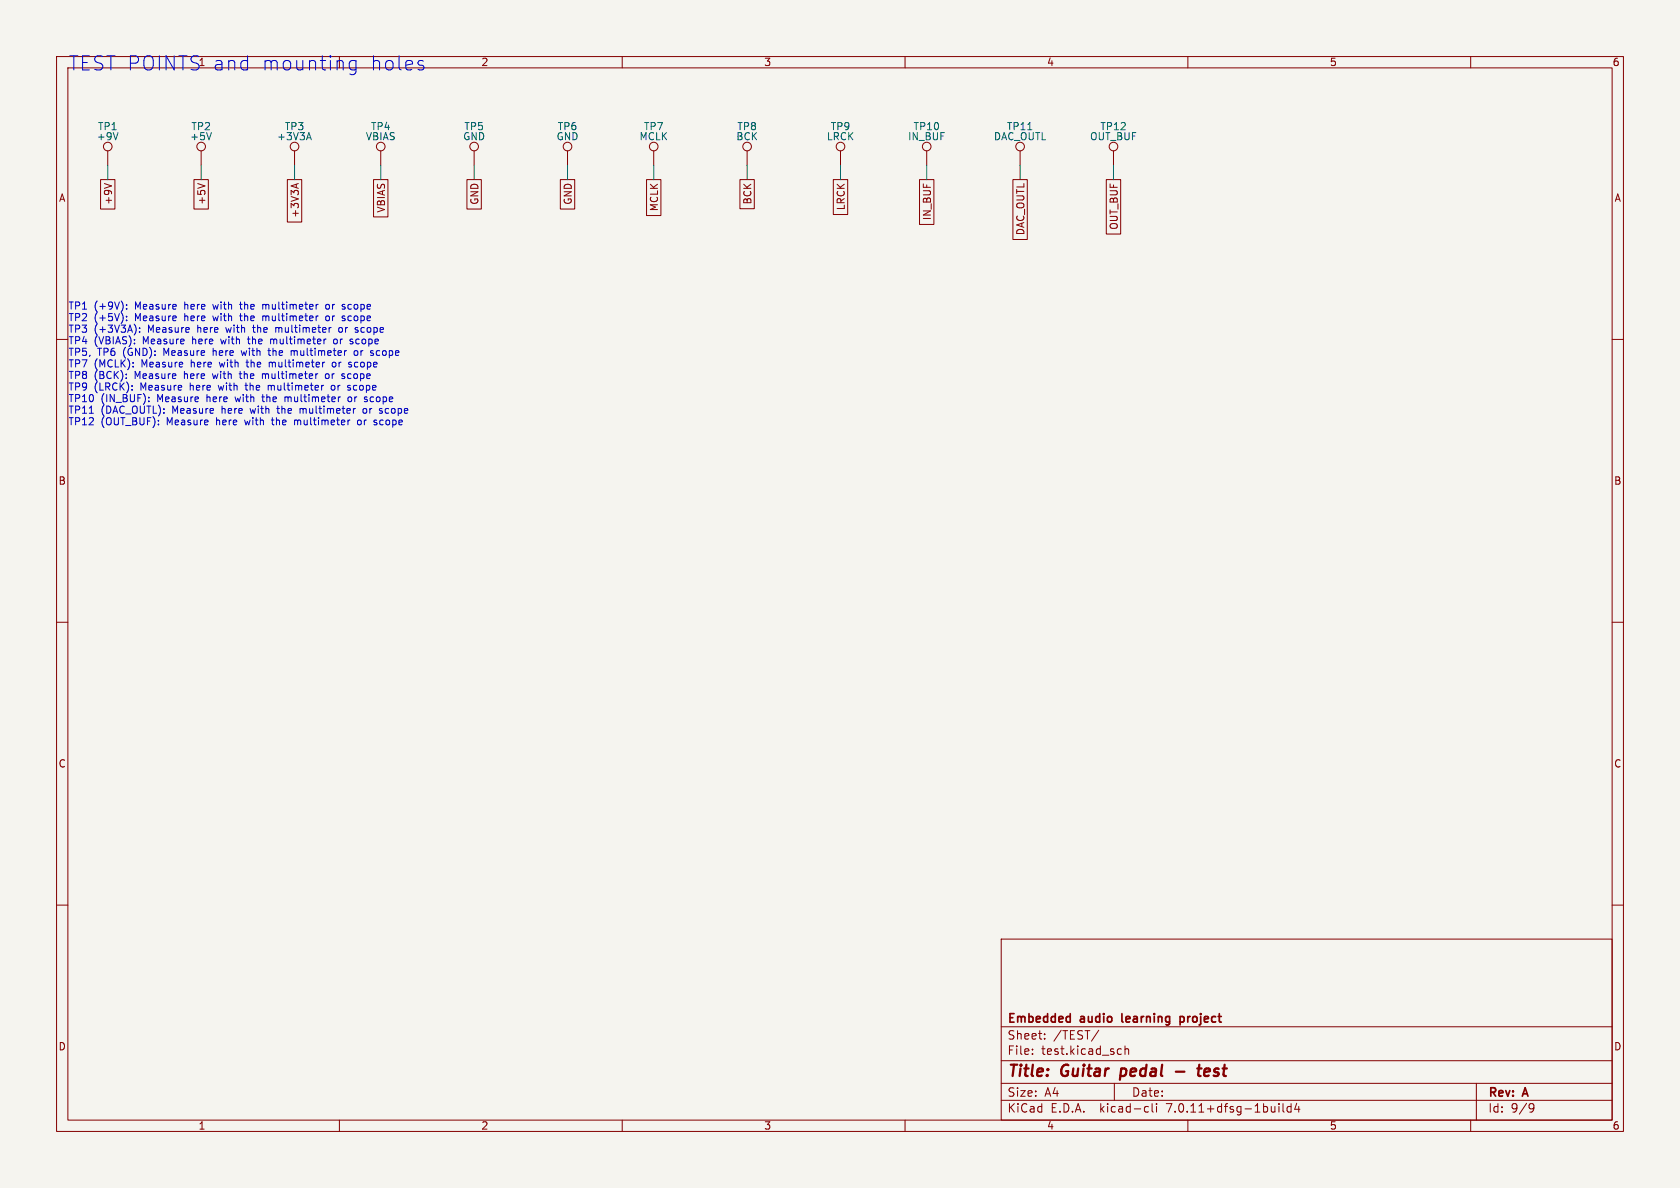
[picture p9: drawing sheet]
(kicad_sch
 (version 20230121)
 (generator eeschema)
 (paper "A4")
 (title_block
  (title "Guitar pedal - test")
  (company "Embedded audio learning project")
  (rev "A"))
 (lib_symbols
  (symbol "Connector:TestPoint"
   (pin_numbers hide)
   (pin_names
    (offset 0.762) hide) (in_bom yes) (on_board yes)
   (property "Reference" "TP" (at 0 6.858 0) (effects (font (size 1.27 1.27))))
   (property "Value" "TestPoint" (at 0 5.08 0) (effects (font (size 1.27 1.27))))
   (property "Footprint" "" (at 5.08 0 0) (effects (font (size 1.27 1.27)) hide))
   (property "Datasheet" "~" (at 5.08 0 0) (effects (font (size 1.27 1.27)) hide))
   (symbol "TestPoint_0_1"
    (circle (center 0 3.302) (radius 0.762) (stroke (width 0) (type default)) (fill (type none))))
   (symbol "TestPoint_1_1"
    (pin passive line (at 0 0 90) (length 2.54) (name "1" (effects (font (size 1.27 1.27)))) (number "1" (effects (font (size 1.27 1.27))))))))
 (text "TEST POINTS and mounting holes" (at 12 10 0) (effects (font (size 2.5 2.5)) (justify left top)))
 (symbol
  (lib_id "Connector:TestPoint") (at 19.05 29.21 0) (unit 1) (in_bom no) (on_board yes) (dnp no)
  (property "Reference" "TP1" (at 19.05 22.352 0) (effects (font (size 1.27 1.27))))
  (property "Value" "+9V" (at 19.05 24.13 0) (effects (font (size 1.27 1.27))))
  (property "Footprint" "TestPoint:TestPoint_THTPad_D2.0mm_Drill1.0mm" (at 19.05 29.21 0) (effects (font (size 1.27 1.27)) hide))
  (property "Datasheet" "~" (at 19.05 29.21 0) (effects (font (size 1.27 1.27)) hide))
  (property "MPN" "(no part - bare pad, probe here)" (at 19.05 29.21 0) (effects (font (size 1.27 1.27)) hide))
  (property "Description" "Measure here with the multimeter or scope" (at 19.05 29.21 0) (effects (font (size 1.27 1.27)) hide))
  (property "Assembly" "NONE" (at 19.05 29.21 0) (effects (font (size 1.27 1.27)) hide)) (pin "1"))
 (wire (pts (xy 19.05 29.21) (xy 19.05 31.75)) (stroke (width 0) (type default)))
 (global_label "+9V"
  (shape passive) (at 19.05 31.75 270) (fields_autoplaced) (effects (font (size 1.27 1.27)) (justify right))
  (property "Intersheetrefs" "${INTERSHEET_REFS}" (at 19.05 31.75 0) (effects (font (size 1 1)) hide)))
 (symbol
  (lib_id "Connector:TestPoint") (at 35.56 29.21 0) (unit 1) (in_bom no) (on_board yes) (dnp no)
  (property "Reference" "TP2" (at 35.56 22.352 0) (effects (font (size 1.27 1.27))))
  (property "Value" "+5V" (at 35.56 24.13 0) (effects (font (size 1.27 1.27))))
  (property "Footprint" "TestPoint:TestPoint_THTPad_D2.0mm_Drill1.0mm" (at 35.56 29.21 0) (effects (font (size 1.27 1.27)) hide))
  (property "Datasheet" "~" (at 35.56 29.21 0) (effects (font (size 1.27 1.27)) hide))
  (property "MPN" "(no part - bare pad, probe here)" (at 35.56 29.21 0) (effects (font (size 1.27 1.27)) hide))
  (property "Description" "Measure here with the multimeter or scope" (at 35.56 29.21 0) (effects (font (size 1.27 1.27)) hide))
  (property "Assembly" "NONE" (at 35.56 29.21 0) (effects (font (size 1.27 1.27)) hide)) (pin "1"))
 (wire (pts (xy 35.56 29.21) (xy 35.56 31.75)) (stroke (width 0) (type default)))
 (global_label "+5V"
  (shape passive) (at 35.56 31.75 270) (fields_autoplaced) (effects (font (size 1.27 1.27)) (justify right))
  (property "Intersheetrefs" "${INTERSHEET_REFS}" (at 35.56 31.75 0) (effects (font (size 1 1)) hide)))
 (symbol
  (lib_id "Connector:TestPoint") (at 52.07 29.21 0) (unit 1) (in_bom no) (on_board yes) (dnp no)
  (property "Reference" "TP3" (at 52.07 22.352 0) (effects (font (size 1.27 1.27))))
  (property "Value" "+3V3A" (at 52.07 24.13 0) (effects (font (size 1.27 1.27))))
  (property "Footprint" "TestPoint:TestPoint_THTPad_D2.0mm_Drill1.0mm" (at 52.07 29.21 0) (effects (font (size 1.27 1.27)) hide))
  (property "Datasheet" "~" (at 52.07 29.21 0) (effects (font (size 1.27 1.27)) hide))
  (property "MPN" "(no part - bare pad, probe here)" (at 52.07 29.21 0) (effects (font (size 1.27 1.27)) hide))
  (property "Description" "Measure here with the multimeter or scope" (at 52.07 29.21 0) (effects (font (size 1.27 1.27)) hide))
  (property "Assembly" "NONE" (at 52.07 29.21 0) (effects (font (size 1.27 1.27)) hide)) (pin "1"))
 (wire (pts (xy 52.07 29.21) (xy 52.07 31.75)) (stroke (width 0) (type default)))
 (global_label "+3V3A"
  (shape passive) (at 52.07 31.75 270) (fields_autoplaced) (effects (font (size 1.27 1.27)) (justify right))
  (property "Intersheetrefs" "${INTERSHEET_REFS}" (at 52.07 31.75 0) (effects (font (size 1 1)) hide)))
 (symbol
  (lib_id "Connector:TestPoint") (at 67.31 29.21 0) (unit 1) (in_bom no) (on_board yes) (dnp no)
  (property "Reference" "TP4" (at 67.31 22.352 0) (effects (font (size 1.27 1.27))))
  (property "Value" "VBIAS" (at 67.31 24.13 0) (effects (font (size 1.27 1.27))))
  (property "Footprint" "TestPoint:TestPoint_THTPad_D2.0mm_Drill1.0mm" (at 67.31 29.21 0) (effects (font (size 1.27 1.27)) hide))
  (property "Datasheet" "~" (at 67.31 29.21 0) (effects (font (size 1.27 1.27)) hide))
  (property "MPN" "(no part - bare pad, probe here)" (at 67.31 29.21 0) (effects (font (size 1.27 1.27)) hide))
  (property "Description" "Measure here with the multimeter or scope" (at 67.31 29.21 0) (effects (font (size 1.27 1.27)) hide))
  (property "Assembly" "NONE" (at 67.31 29.21 0) (effects (font (size 1.27 1.27)) hide)) (pin "1"))
 (wire (pts (xy 67.31 29.21) (xy 67.31 31.75)) (stroke (width 0) (type default)))
 (global_label "VBIAS"
  (shape passive) (at 67.31 31.75 270) (fields_autoplaced) (effects (font (size 1.27 1.27)) (justify right))
  (property "Intersheetrefs" "${INTERSHEET_REFS}" (at 67.31 31.75 0) (effects (font (size 1 1)) hide)))
 (symbol
  (lib_id "Connector:TestPoint") (at 83.82 29.21 0) (unit 1) (in_bom no) (on_board yes) (dnp no)
  (property "Reference" "TP5" (at 83.82 22.352 0) (effects (font (size 1.27 1.27))))
  (property "Value" "GND" (at 83.82 24.13 0) (effects (font (size 1.27 1.27))))
  (property "Footprint" "TestPoint:TestPoint_THTPad_D2.0mm_Drill1.0mm" (at 83.82 29.21 0) (effects (font (size 1.27 1.27)) hide))
  (property "Datasheet" "~" (at 83.82 29.21 0) (effects (font (size 1.27 1.27)) hide))
  (property "MPN" "(no part - bare pad, probe here)" (at 83.82 29.21 0) (effects (font (size 1.27 1.27)) hide))
  (property "Description" "Measure here with the multimeter or scope" (at 83.82 29.21 0) (effects (font (size 1.27 1.27)) hide))
  (property "Assembly" "NONE" (at 83.82 29.21 0) (effects (font (size 1.27 1.27)) hide)) (pin "1"))
 (wire (pts (xy 83.82 29.21) (xy 83.82 31.75)) (stroke (width 0) (type default)))
 (global_label "GND"
  (shape passive) (at 83.82 31.75 270) (fields_autoplaced) (effects (font (size 1.27 1.27)) (justify right))
  (property "Intersheetrefs" "${INTERSHEET_REFS}" (at 83.82 31.75 0) (effects (font (size 1 1)) hide)))
 (symbol
  (lib_id "Connector:TestPoint") (at 100.33 29.21 0) (unit 1) (in_bom no) (on_board yes) (dnp no)
  (property "Reference" "TP6" (at 100.33 22.352 0) (effects (font (size 1.27 1.27))))
  (property "Value" "GND" (at 100.33 24.13 0) (effects (font (size 1.27 1.27))))
  (property "Footprint" "TestPoint:TestPoint_THTPad_D2.0mm_Drill1.0mm" (at 100.33 29.21 0) (effects (font (size 1.27 1.27)) hide))
  (property "Datasheet" "~" (at 100.33 29.21 0) (effects (font (size 1.27 1.27)) hide))
  (property "MPN" "(no part - bare pad, probe here)" (at 100.33 29.21 0) (effects (font (size 1.27 1.27)) hide))
  (property "Description" "Measure here with the multimeter or scope" (at 100.33 29.21 0) (effects (font (size 1.27 1.27)) hide))
  (property "Assembly" "NONE" (at 100.33 29.21 0) (effects (font (size 1.27 1.27)) hide)) (pin "1"))
 (wire (pts (xy 100.33 29.21) (xy 100.33 31.75)) (stroke (width 0) (type default)))
 (global_label "GND"
  (shape passive) (at 100.33 31.75 270) (fields_autoplaced) (effects (font (size 1.27 1.27)) (justify right))
  (property "Intersheetrefs" "${INTERSHEET_REFS}" (at 100.33 31.75 0) (effects (font (size 1 1)) hide)))
 (symbol
  (lib_id "Connector:TestPoint") (at 115.57 29.21 0) (unit 1) (in_bom no) (on_board yes) (dnp no)
  (property "Reference" "TP7" (at 115.57 22.352 0) (effects (font (size 1.27 1.27))))
  (property "Value" "MCLK" (at 115.57 24.13 0) (effects (font (size 1.27 1.27))))
  (property "Footprint" "TestPoint:TestPoint_THTPad_D2.0mm_Drill1.0mm" (at 115.57 29.21 0) (effects (font (size 1.27 1.27)) hide))
  (property "Datasheet" "~" (at 115.57 29.21 0) (effects (font (size 1.27 1.27)) hide))
  (property "MPN" "(no part - bare pad, probe here)" (at 115.57 29.21 0) (effects (font (size 1.27 1.27)) hide))
  (property "Description" "Measure here with the multimeter or scope" (at 115.57 29.21 0) (effects (font (size 1.27 1.27)) hide))
  (property "Assembly" "NONE" (at 115.57 29.21 0) (effects (font (size 1.27 1.27)) hide)) (pin "1"))
 (wire (pts (xy 115.57 29.21) (xy 115.57 31.75)) (stroke (width 0) (type default)))
 (global_label "MCLK"
  (shape passive) (at 115.57 31.75 270) (fields_autoplaced) (effects (font (size 1.27 1.27)) (justify right))
  (property "Intersheetrefs" "${INTERSHEET_REFS}" (at 115.57 31.75 0) (effects (font (size 1 1)) hide)))
 (symbol
  (lib_id "Connector:TestPoint") (at 132.08 29.21 0) (unit 1) (in_bom no) (on_board yes) (dnp no)
  (property "Reference" "TP8" (at 132.08 22.352 0) (effects (font (size 1.27 1.27))))
  (property "Value" "BCK" (at 132.08 24.13 0) (effects (font (size 1.27 1.27))))
  (property "Footprint" "TestPoint:TestPoint_THTPad_D2.0mm_Drill1.0mm" (at 132.08 29.21 0) (effects (font (size 1.27 1.27)) hide))
  (property "Datasheet" "~" (at 132.08 29.21 0) (effects (font (size 1.27 1.27)) hide))
  (property "MPN" "(no part - bare pad, probe here)" (at 132.08 29.21 0) (effects (font (size 1.27 1.27)) hide))
  (property "Description" "Measure here with the multimeter or scope" (at 132.08 29.21 0) (effects (font (size 1.27 1.27)) hide))
  (property "Assembly" "NONE" (at 132.08 29.21 0) (effects (font (size 1.27 1.27)) hide)) (pin "1"))
 (wire (pts (xy 132.08 29.21) (xy 132.08 31.75)) (stroke (width 0) (type default)))
 (global_label "BCK"
  (shape passive) (at 132.08 31.75 270) (fields_autoplaced) (effects (font (size 1.27 1.27)) (justify right))
  (property "Intersheetrefs" "${INTERSHEET_REFS}" (at 132.08 31.75 0) (effects (font (size 1 1)) hide)))
 (symbol
  (lib_id "Connector:TestPoint") (at 148.59 29.21 0) (unit 1) (in_bom no) (on_board yes) (dnp no)
  (property "Reference" "TP9" (at 148.59 22.352 0) (effects (font (size 1.27 1.27))))
  (property "Value" "LRCK" (at 148.59 24.13 0) (effects (font (size 1.27 1.27))))
  (property "Footprint" "TestPoint:TestPoint_THTPad_D2.0mm_Drill1.0mm" (at 148.59 29.21 0) (effects (font (size 1.27 1.27)) hide))
  (property "Datasheet" "~" (at 148.59 29.21 0) (effects (font (size 1.27 1.27)) hide))
  (property "MPN" "(no part - bare pad, probe here)" (at 148.59 29.21 0) (effects (font (size 1.27 1.27)) hide))
  (property "Description" "Measure here with the multimeter or scope" (at 148.59 29.21 0) (effects (font (size 1.27 1.27)) hide))
  (property "Assembly" "NONE" (at 148.59 29.21 0) (effects (font (size 1.27 1.27)) hide)) (pin "1"))
 (wire (pts (xy 148.59 29.21) (xy 148.59 31.75)) (stroke (width 0) (type default)))
 (global_label "LRCK"
  (shape passive) (at 148.59 31.75 270) (fields_autoplaced) (effects (font (size 1.27 1.27)) (justify right))
  (property "Intersheetrefs" "${INTERSHEET_REFS}" (at 148.59 31.75 0) (effects (font (size 1 1)) hide)))
 (symbol
  (lib_id "Connector:TestPoint") (at 163.83 29.21 0) (unit 1) (in_bom no) (on_board yes) (dnp no)
  (property "Reference" "TP10" (at 163.83 22.352 0) (effects (font (size 1.27 1.27))))
  (property "Value" "IN_BUF" (at 163.83 24.13 0) (effects (font (size 1.27 1.27))))
  (property "Footprint" "TestPoint:TestPoint_THTPad_D2.0mm_Drill1.0mm" (at 163.83 29.21 0) (effects (font (size 1.27 1.27)) hide))
  (property "Datasheet" "~" (at 163.83 29.21 0) (effects (font (size 1.27 1.27)) hide))
  (property "MPN" "(no part - bare pad, probe here)" (at 163.83 29.21 0) (effects (font (size 1.27 1.27)) hide))
  (property "Description" "Measure here with the multimeter or scope" (at 163.83 29.21 0) (effects (font (size 1.27 1.27)) hide))
  (property "Assembly" "NONE" (at 163.83 29.21 0) (effects (font (size 1.27 1.27)) hide)) (pin "1"))
 (wire (pts (xy 163.83 29.21) (xy 163.83 31.75)) (stroke (width 0) (type default)))
 (global_label "IN_BUF"
  (shape passive) (at 163.83 31.75 270) (fields_autoplaced) (effects (font (size 1.27 1.27)) (justify right))
  (property "Intersheetrefs" "${INTERSHEET_REFS}" (at 163.83 31.75 0) (effects (font (size 1 1)) hide)))
 (symbol
  (lib_id "Connector:TestPoint") (at 180.34 29.21 0) (unit 1) (in_bom no) (on_board yes) (dnp no)
  (property "Reference" "TP11" (at 180.34 22.352 0) (effects (font (size 1.27 1.27))))
  (property "Value" "DAC_OUTL" (at 180.34 24.13 0) (effects (font (size 1.27 1.27))))
  (property "Footprint" "TestPoint:TestPoint_THTPad_D2.0mm_Drill1.0mm" (at 180.34 29.21 0) (effects (font (size 1.27 1.27)) hide))
  (property "Datasheet" "~" (at 180.34 29.21 0) (effects (font (size 1.27 1.27)) hide))
  (property "MPN" "(no part - bare pad, probe here)" (at 180.34 29.21 0) (effects (font (size 1.27 1.27)) hide))
  (property "Description" "Measure here with the multimeter or scope" (at 180.34 29.21 0) (effects (font (size 1.27 1.27)) hide))
  (property "Assembly" "NONE" (at 180.34 29.21 0) (effects (font (size 1.27 1.27)) hide)) (pin "1"))
 (wire (pts (xy 180.34 29.21) (xy 180.34 31.75)) (stroke (width 0) (type default)))
 (global_label "DAC_OUTL"
  (shape passive) (at 180.34 31.75 270) (fields_autoplaced) (effects (font (size 1.27 1.27)) (justify right))
  (property "Intersheetrefs" "${INTERSHEET_REFS}" (at 180.34 31.75 0) (effects (font (size 1 1)) hide)))
 (symbol
  (lib_id "Connector:TestPoint") (at 196.85 29.21 0) (unit 1) (in_bom no) (on_board yes) (dnp no)
  (property "Reference" "TP12" (at 196.85 22.352 0) (effects (font (size 1.27 1.27))))
  (property "Value" "OUT_BUF" (at 196.85 24.13 0) (effects (font (size 1.27 1.27))))
  (property "Footprint" "TestPoint:TestPoint_THTPad_D2.0mm_Drill1.0mm" (at 196.85 29.21 0) (effects (font (size 1.27 1.27)) hide))
  (property "Datasheet" "~" (at 196.85 29.21 0) (effects (font (size 1.27 1.27)) hide))
  (property "MPN" "(no part - bare pad, probe here)" (at 196.85 29.21 0) (effects (font (size 1.27 1.27)) hide))
  (property "Description" "Measure here with the multimeter or scope" (at 196.85 29.21 0) (effects (font (size 1.27 1.27)) hide))
  (property "Assembly" "NONE" (at 196.85 29.21 0) (effects (font (size 1.27 1.27)) hide)) (pin "1"))
 (wire (pts (xy 196.85 29.21) (xy 196.85 31.75)) (stroke (width 0) (type default)))
 (global_label "OUT_BUF"
  (shape passive) (at 196.85 31.75 270) (fields_autoplaced) (effects (font (size 1.27 1.27)) (justify right))
  (property "Intersheetrefs" "${INTERSHEET_REFS}" (at 196.85 31.75 0) (effects (font (size 1 1)) hide)))
 (text "TP1 (+9V): Measure here with the multimeter or scope\nTP2 (+5V): Measure here with the multimeter or scope\nTP3 (+3V3A): Measure here with the multimeter or scope\nTP4 (VBIAS): Measure here with the multimeter or scope\nTP5, TP6 (GND): Measure here with the multimeter or scope\nTP7 (MCLK): Measure here with the multimeter or scope\nTP8 (BCK): Measure here with the multimeter or scope\nTP9 (LRCK): Measure here with the multimeter or scope\nTP10 (IN_BUF): Measure here with the multimeter or scope\nTP11 (DAC_OUTL): Measure here with the multimeter or scope\nTP12 (OUT_BUF): Measure here with the multimeter or scope" (at 12 53.58 0) (effects (font (size 1.27 1.27)) (justify left top)))
 (sheet_instances (path ""
   (page "9"))))
